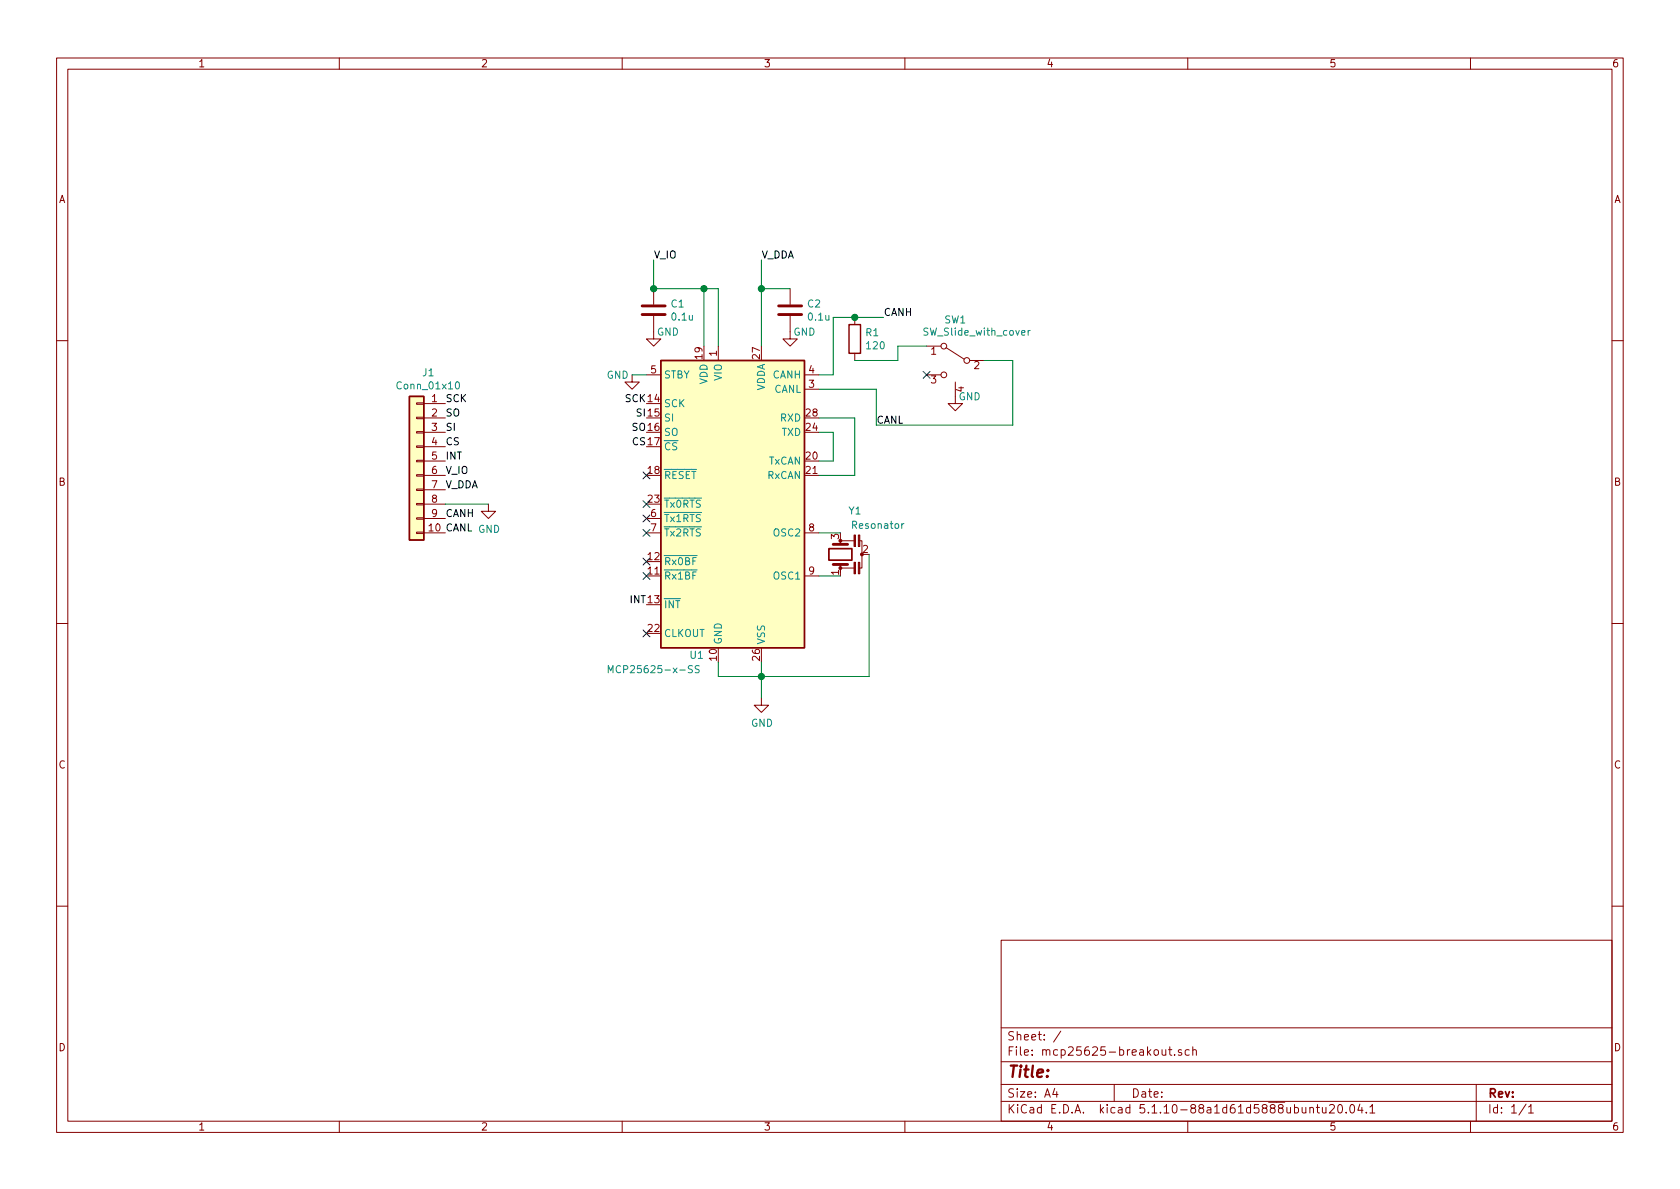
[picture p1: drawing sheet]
EESchema Schematic File Version 4
EELAYER 30 0
EELAYER END
$Descr A4 11693 8268
encoding utf-8
Sheet 1 1
Title ""
Date ""
Rev ""
Comp ""
Comment1 ""
Comment2 ""
Comment3 ""
Comment4 ""
$EndDescr
$Comp
L power:GND #PWR0101
U 1 1
P 5300 4850
F 0 "#PWR0101" H 5300 4600 50  0001 C CNN
F 1 "GND" H 5305 4677 50  0000 C CNN
F 2 "" H 5300 4850 50  0001 C CNN
F 3 "" H 5300 4850 50  0001 C CNN
	1    5300 4850
	1    0    0    -1  
$EndComp
Wire Wire Line
	5300 4850 5300 4700
Wire Wire Line
	5300 4700 5000 4700
Wire Wire Line
	5000 4700 5000 4600
Connection ~ 5300 4700
Wire Wire Line
	5300 4700 5300 4600
Wire Wire Line
	5700 3300 5950 3300
Wire Wire Line
	5950 3300 5950 2900
Wire Wire Line
	5950 2900 5700 2900
Wire Wire Line
	5700 3000 5800 3000
Wire Wire Line
	5800 3000 5800 3200
Wire Wire Line
	5800 3200 5700 3200
NoConn ~ 4500 4400
NoConn ~ 4500 4000
NoConn ~ 4500 3900
NoConn ~ 4500 3700
NoConn ~ 4500 3600
NoConn ~ 4500 3500
NoConn ~ 4500 3300
$Comp
L Device:Resonator Y1
U 1 1
P 5850 3850
F 0 "Y1" V 6150 3700 50  0000 L CNN
F 1 "Resonator" V 6050 3400 50  0000 L CNN
F 2 "my-kicad-footprints:Resonator_SMD_Murata_CSTxExxV-3Pin_3.0x1.1mm_narrow" H 5825 3850 50  0001 C CNN
F 3 "~" H 5825 3850 50  0001 C CNN
	1    5850 3850
	0    -1   -1   0   
$EndComp
$Comp
L Interface_CAN_LIN:MCP25625-x-SS U1
U 1 1
P 5100 3500
F 0 "U1" H 4850 2450 50  0000 C CNN
F 1 "MCP25625-x-SS" H 4550 2350 50  0000 C CNN
F 2 "Package_SO:SSOP-28_5.3x10.2mm_P0.65mm" H 5200 3200 50  0001 C CNN
F 3 "http://ww1.microchip.com/downloads/en/DeviceDoc/20005282B.pdf" H 5100 4100 50  0001 C CNN
	1    5100 3500
	1    0    0    -1  
$EndComp
Wire Wire Line
	5850 3700 5700 3700
Wire Wire Line
	5700 4000 5850 4000
Wire Wire Line
	6050 3850 6050 4700
Wire Wire Line
	6050 4700 5300 4700
$Comp
L Device:C C2
U 1 1
P 5500 2150
F 0 "C2" H 5615 2196 50  0000 L CNN
F 1 "0.1u" H 5615 2105 50  0000 L CNN
F 2 "Capacitor_SMD:C_0402_1005Metric" H 5538 2000 50  0001 C CNN
F 3 "~" H 5500 2150 50  0001 C CNN
	1    5500 2150
	1    0    0    -1  
$EndComp
$Comp
L Device:C C1
U 1 1
P 4550 2150
F 0 "C1" H 4665 2196 50  0000 L CNN
F 1 "0.1u" H 4665 2105 50  0000 L CNN
F 2 "Capacitor_SMD:C_0402_1005Metric" H 4588 2000 50  0001 C CNN
F 3 "~" H 4550 2150 50  0001 C CNN
	1    4550 2150
	1    0    0    -1  
$EndComp
$Comp
L power:GND #PWR0102
U 1 1
P 5500 2300
F 0 "#PWR0102" H 5500 2050 50  0001 C CNN
F 1 "GND" H 5600 2300 50  0000 C CNN
F 2 "" H 5500 2300 50  0001 C CNN
F 3 "" H 5500 2300 50  0001 C CNN
	1    5500 2300
	1    0    0    -1  
$EndComp
$Comp
L power:GND #PWR0103
U 1 1
P 4400 2600
F 0 "#PWR0103" H 4400 2350 50  0001 C CNN
F 1 "GND" H 4500 2600 50  0000 C CNN
F 2 "" H 4400 2600 50  0001 C CNN
F 3 "" H 4400 2600 50  0001 C CNN
	1    4400 2600
	-1   0    0    -1  
$EndComp
Wire Wire Line
	4400 2600 4500 2600
$Comp
L power:GND #PWR0104
U 1 1
P 4550 2300
F 0 "#PWR0104" H 4550 2050 50  0001 C CNN
F 1 "GND" H 4650 2300 50  0000 C CNN
F 2 "" H 4550 2300 50  0001 C CNN
F 3 "" H 4550 2300 50  0001 C CNN
	1    4550 2300
	1    0    0    -1  
$EndComp
Wire Wire Line
	5500 2000 5300 2000
Wire Wire Line
	4900 2400 4900 2000
Connection ~ 4900 2000
Wire Wire Line
	4900 2000 4550 2000
Wire Wire Line
	5000 2000 5000 2400
Wire Wire Line
	5000 2000 4900 2000
Wire Wire Line
	5300 2400 5300 2000
$Comp
L Device:R R1
U 1 1
P 5950 2350
F 0 "R1" H 6020 2396 50  0000 L CNN
F 1 "120" H 6020 2305 50  0000 L CNN
F 2 "Resistor_SMD:R_0402_1005Metric" V 5880 2350 50  0001 C CNN
F 3 "~" H 5950 2350 50  0001 C CNN
	1    5950 2350
	1    0    0    -1  
$EndComp
Wire Wire Line
	5700 2600 5800 2600
Text Label 6150 2200 0    50   ~ 0
CANH
Text Label 6100 2950 0    50   ~ 0
CANL
Text Label 3100 3600 0    50   ~ 0
CANH
Text Label 3100 3700 0    50   ~ 0
CANL
$Comp
L power:GND #PWR0105
U 1 1
P 3400 3500
F 0 "#PWR0105" H 3400 3250 50  0001 C CNN
F 1 "GND" H 3405 3327 50  0000 C CNN
F 2 "" H 3400 3500 50  0001 C CNN
F 3 "" H 3400 3500 50  0001 C CNN
	1    3400 3500
	1    0    0    -1  
$EndComp
Text Label 4500 2800 2    50   ~ 0
SCK
Text Label 3100 2800 0    50   ~ 0
SCK
Text Label 4500 2900 2    50   ~ 0
SI
Text Label 4500 3000 2    50   ~ 0
SO
Text Label 4500 3100 2    50   ~ 0
CS
Text Label 3100 3000 0    50   ~ 0
SI
Text Label 3100 2900 0    50   ~ 0
SO
Text Label 3100 3100 0    50   ~ 0
CS
Text Label 4500 4200 2    50   ~ 0
INT
Text Label 3100 3200 0    50   ~ 0
INT
$Comp
L Connector_Generic:Conn_01x10 J1
U 1 1
P 2900 3200
F 0 "J1" H 2818 3817 50  0000 C CNN
F 1 "Conn_01x10" H 2818 3726 50  0000 C CNN
F 2 "my-kicad-footprints:PinHeader_1x10_P2.54mm_Vertical_witout_silk" H 2900 3200 50  0001 C CNN
F 3 "~" H 2900 3200 50  0001 C CNN
	1    2900 3200
	-1   0    0    -1  
$EndComp
Wire Wire Line
	3400 3500 3100 3500
Text Label 3100 3300 0    50   ~ 0
V_IO
Text Label 3100 3400 0    50   ~ 0
V_DDA
Text Label 4550 1800 0    50   ~ 0
V_IO
Wire Wire Line
	4550 1800 4550 2000
Connection ~ 4550 2000
Text Label 5300 1800 0    50   ~ 0
V_DDA
Wire Wire Line
	5300 1800 5300 2000
Connection ~ 5300 2000
Wire Wire Line
	6150 2200 5950 2200
Wire Wire Line
	5800 2200 5800 2600
Connection ~ 5950 2200
Wire Wire Line
	5950 2200 5800 2200
$Comp
L my-kicad-symbols:SW_Slide_with_cover SW1
U 1 1
P 6650 2500
F 0 "SW1" H 6650 2785 50  0000 C CNN
F 1 "SW_Slide_with_cover" H 6500 2700 50  0000 C CNN
F 2 "my-kicad-footprints:slide_switch_smd" H 6650 2500 50  0001 C CNN
F 3 "~" H 6650 2500 50  0001 C CNN
	1    6650 2500
	-1   0    0    -1  
$EndComp
Wire Wire Line
	6100 2700 5700 2700
$Comp
L power:GND #PWR0106
U 1 1
P 6650 2750
F 0 "#PWR0106" H 6650 2500 50  0001 C CNN
F 1 "GND" H 6750 2750 50  0000 C CNN
F 2 "" H 6650 2750 50  0001 C CNN
F 3 "" H 6650 2750 50  0001 C CNN
	1    6650 2750
	1    0    0    -1  
$EndComp
Wire Wire Line
	6100 2700 6100 2950
Wire Wire Line
	7050 2500 6850 2500
Wire Wire Line
	7050 2500 7050 2950
Wire Wire Line
	6100 2950 7050 2950
Wire Wire Line
	5950 2500 6250 2500
Wire Wire Line
	6250 2500 6250 2400
Wire Wire Line
	6250 2400 6450 2400
NoConn ~ 6450 2600
$EndSCHEMATC
